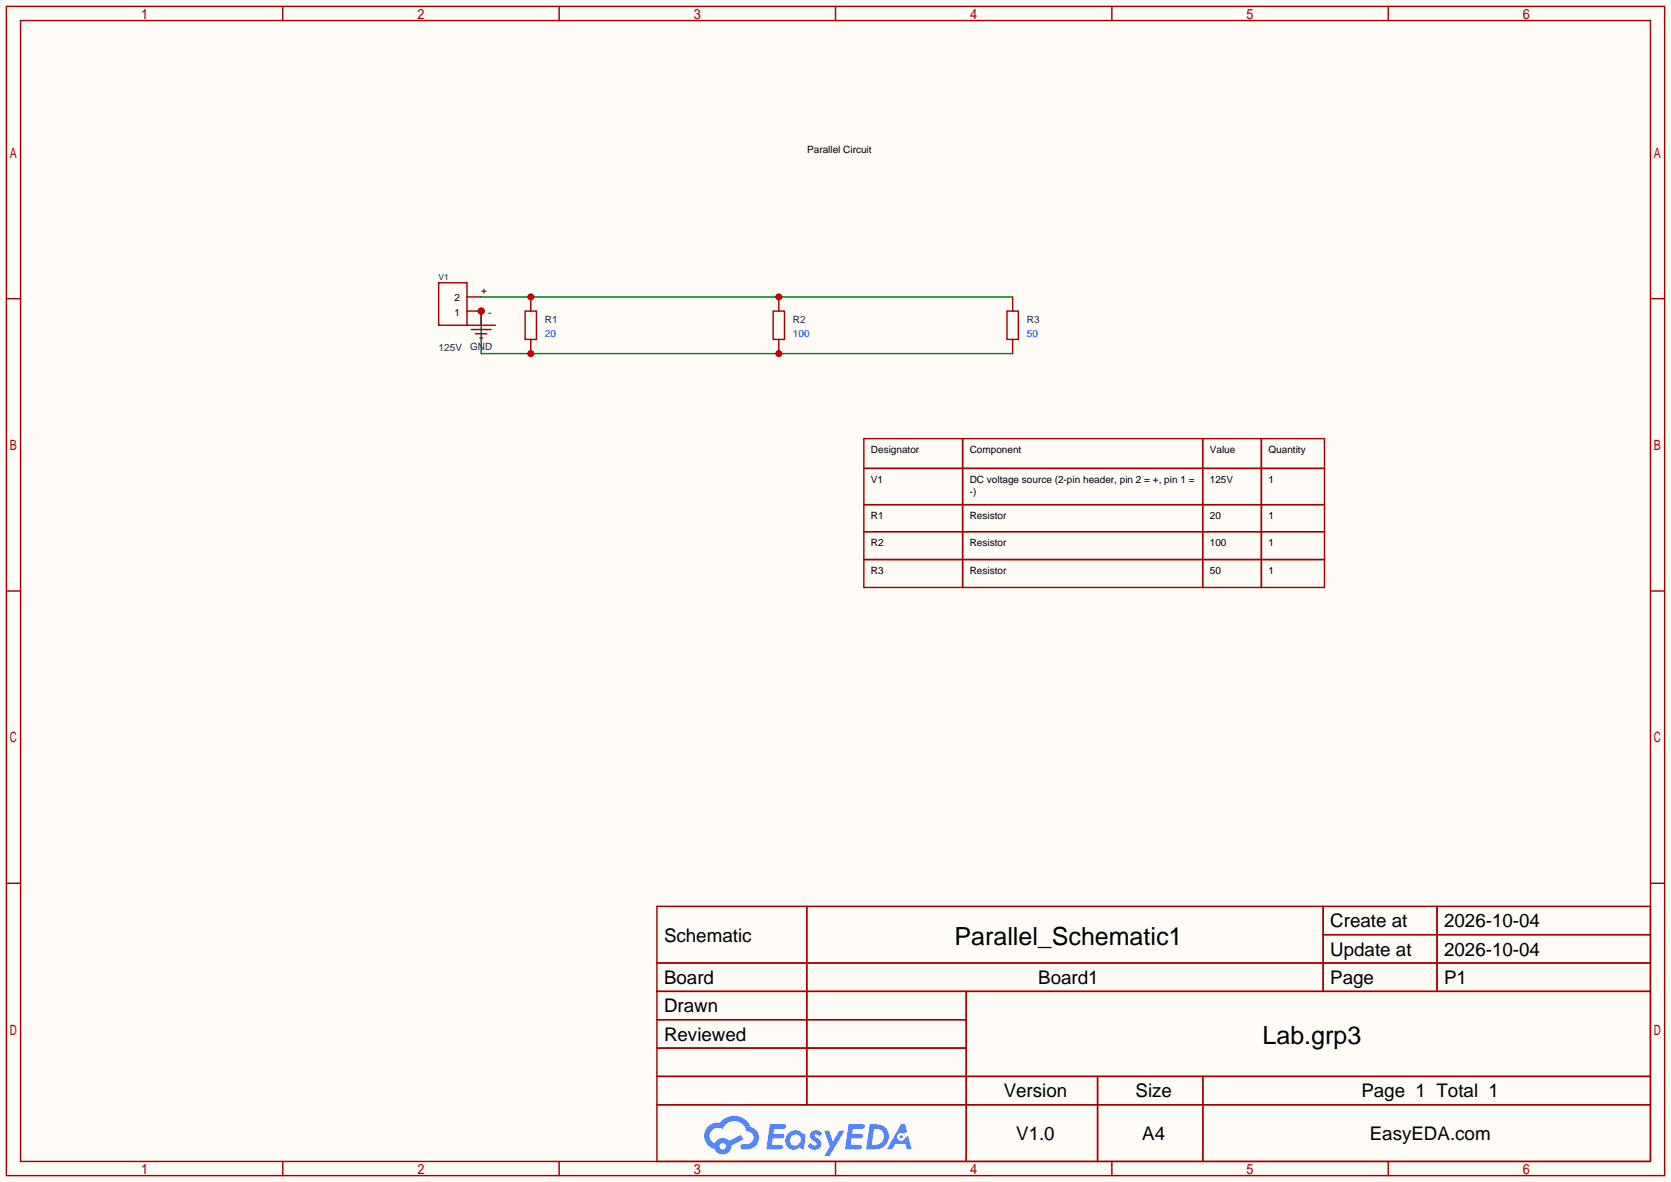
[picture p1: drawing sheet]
<svg xmlns="http://www.w3.org/2000/svg" width="299mm" height="212mm" viewBox="0 0 299 212" stroke-linecap="round" stroke-linejoin="round" font-family="sans-serif">
<path d="M0 0h299.5v211.8h-299.5z" fill="#fffcf7"/>
<g fill="none" stroke="#a10000" stroke-width=".25">
<path d="M1.1 1.1h297.2v209.6h-297.2zM3.7 3.7h292.1v204.5h-292.1zM50.7 1.1v2.6M100.2 1.1v2.6M149.7 1.1v2.6M199.3 1.1v2.6M248.8 1.1v2.6M1.1 53.5h2.6M295.8 53.5h2.5M1.1 105.9h2.6M295.8 105.9h2.5M1.1 158.3h2.6"/>
<path d="M295.8 158.3h2.5M117.7 162.4h178.1v45.8h-178.1zM117.7 172.6h178.1M117.7 177.7h178.1M144.6 162.4v35.6M173.2 177.7v30.5M237.1 162.4v15.3M237.1 167.5h58.7M257.5 162.4v15.3M117.7 182.8h55.5M117.7 192.9h178.1M117.7 187.8h55.5"/>
<path d="M117.7 198h178.1M196.7 192.9v15.3M215.6 192.9v15.3M50.7 208.2v2.5M100.2 208.2v2.5M149.7 208.2v2.5M199.3 208.2v2.5M248.8 208.2v2.5"/>
</g>
<g fill="#5487ff">
<path d="M145.5 202.8a1.3 1.3 0 0 1 1.8 .3l-.4 .6a.54 .54 0 0 0-.9-.2l.1 .2a1.58 1.58 0 0 1 1.1 1.6 1.43 1.43 0 0 1-2.5 .1l.5-.6a.64 .64 0 0 0 .5 .5 .64 .64 0 0 0 .7-.3l-.2-.2a1.6 1.6 0 0 1-1-1.6z"/>
<path d="M147.7 202.7h.9l.7 1.9 1.1-1.9h.9l-2.7 4.5h-.9l1-1.7z"/>
<path d="M138 201.5h1.6a1.31 1.31 0 0 1 1.2 .2 .4 .4 0 0 1-.3 .6h-1.8l-.1 .9h1.6a.4 .4 0 0 1 .4 .4 .4 .4 0 0 1-.4 .4h-1.7l-.2 1.2h.8a1.23 1.23 0 0 1 1.2 .2 .39 .39 0 0 1-.3 .6h-2.7z"/>
<path d="M152.1 201.5h1.6a1.32 1.32 0 0 1 1.3 .2 .39 .39 0 0 1-.4 .6h-1.7l-.2 .9h1.7a.4 .4 0 0 1 .3 .4 .4 .4 0 0 1-.4 .4h-1.7l-.2 1.2h.8a1.23 1.23 0 0 1 1.2 .2 .39 .39 0 0 1-.3 .6h-2.7z"/>
<path d="M161.5 201.5h.7l.4 1.3-.7 .4a.75 .75 0 0 0-1.1 .3 .75 .75 0 0 0 .5 1 .75 .75 0 0 0 .9-.6l.6-.3 .6 2.4h-.9l-.2-1h-1.9l-.5 1h-.9z"/>
<path d="M155.9 201.5l-.7 4.5h1.5a2.27 2.27 0 0 0 2.6-2.3 2.27 2.27 0 0 0-2.7-2.2zM156.6 202.3a1.5 1.5 0 0 1 1.8 1.5 1.5 1.5 0 0 1-1.9 1.4h-.3z"/>
<path d="M141.3 203.1a1.62 1.62 0 0 0-.4 2.1 1.62 1.62 0 0 0 2 .7l.4-.3 .3 .3 .5 .1 .3-2.5-.2-.3h-.4a1.58 1.58 0 0 0-2.5-.1zM141.9 203.6a.98 .98 0 0 1 1.5 .2 .98 .98 0 0 1-.6 1.5 .94 .94 0 0 1-1.2-.4 .94 .94 0 0 1 .3-1.3z"/>
<path d="M126.9 201.9a2.37 2.37 0 0 0 1.2 4 1.54 1.54 0 0 0 1.7 1 1.54 1.54 0 0 0 1.3-1.6l2.1-1.1-.5-.8-2 1.1a1.57 1.57 0 0 0-2.6 .4 1.5 1.5 0 0 1-.8-2.1 1.5 1.5 0 0 1 2.2-.5 2.23 2.23 0 0 1 2.3-1.4 2.23 2.23 0 0 1 2 1.8 1.16 1.16 0 0 1 1.2 1.1 1.16 1.16 0 0 1-1 1.3h-.7a.47 .47 0 0 0-.6 .3 .47 .47 0 0 0 .4 .6 2.23 2.23 0 0 0 2.3-.7 2.23 2.23 0 0 0 .4-2.3 2.16 2.16 0 0 0-1.3-1.1 3.2 3.2 0 0 0-5.4-.7l-1.2 .1zM129 205.4a.58 .58 0 0 1 1.1 0 .58 .58 0 0 1-1.1 0z"/>
<circle cx="161.5" cy="203.8" r=".28"/>
</g>
<path d="M78.6 50.7h5.1v7.6h-5.1zM94.1 55.8h2v5h-2zM138.6 55.8h2v5h-2zM180.5 55.8h2v5h-2z" fill="none" stroke="#a10000" stroke-width=".25"/>
<path d="M83.7 55.8h2.5M83.7 53.2h2.5M95.1 53.2v2.6M139.6 53.2v2.6M181.5 53.2v2.6M95.1 60.8v2.6M139.6 60.8v2.6M181.5 60.8v2.6" fill="none" stroke="#870000" stroke-width=".25"/>
<path d="M86.2 53.2h95.3" fill="none" stroke="#008700" stroke-width=".25"/>
<g fill="#c00">
<circle cx="95.1" cy="53.2" r=".63"/>
<circle cx="139.6" cy="53.2" r=".63"/>
</g>
<path d="M86.2 55.8v7.6h95.3" fill="none" stroke="#008700" stroke-width=".25"/>
<g fill="#c00">
<circle cx="95.1" cy="63.4" r=".63"/>
<circle cx="139.6" cy="63.4" r=".63"/>
<circle cx="86.2" cy="55.8" r=".63"/>
</g>
<path d="M86.2 55.8v2.5" fill="none" stroke="#870000" stroke-width=".25"/>
<circle cx="86.2" cy="55.8" r=".63" fill="#c00"/>
<path d="M83.7 58.3h5.1M84.5 59.1h3.5M85.2 59.8h2M86 60.6h.5M154.8 78.6h82.6v26.7h-82.6zM172.5 78.6v26.7M215.5 78.6v26.7M226.1 78.6v26.7M154.8 83.9h82.6M154.8 90.4h82.6M154.8 95.3h82.6M154.8 100.3h82.6" fill="none" stroke="#a10000" stroke-width=".25"/>
<g font-size="4.5">
<text x="171.1" y="169.3">Parallel_Schematic1</text>
<text x="226.3" y="187.1">Lab.grp3</text>
</g>
<g font-size="3.4">
<text x="238.4" y="166.2">Create at</text>
<text x="258.8" y="166.2">2026-10-04</text>
<text x="119" y="168.7">Schematic</text>
<text x="238.4" y="171.3">Update at</text>
<text x="258.8" y="171.3">2026-10-04</text>
<text x="119" y="176.4">Board</text>
<text x="186.1" y="176.4">Board1</text>
<text x="238.4" y="176.4">Page</text>
<text x="258.8" y="176.4">P1</text>
<text x="119" y="181.4">Drawn</text>
<text x="119" y="186.5">Reviewed</text>
<text x="179.9" y="196.7">Version</text>
<text x="203.5" y="196.7">Size</text>
<text x="244" y="196.7">Page 1 Total 1</text>
<text x="182.1" y="204.3">V1.0</text>
<text x="204.7" y="204.3">A4</text>
<text x="245.5" y="204.3">EasyEDA.com</text>
</g>
<g font-size="1.8">
<text x="144.7" y="27.4">Parallel Circuit</text>
<text x="86.2" y="52.8">+</text>
<text x="81.4" y="56.6">1</text>
<text x="81.4" y="54">2</text>
<text x="87.5" y="56.6">-</text>
<text x="156.1" y="81.2">Designator</text>
<text x="173.8" y="81.2">Component</text>
<text x="216.8" y="81.2">Value</text>
<text x="227.3" y="81.2">Quantity</text>
<text x="156.1" y="86.6">V1</text>
<text x="173.8" y="86.6">DC voltage source (2-pin header, pin 2 = +, pin 1 =</text>
<text x="173.8" y="88.7">-)</text>
<text x="216.8" y="86.6">125V</text>
<text x="227.3" y="86.6">1</text>
<text x="156.1" y="93.1">R1</text>
<text x="173.8" y="93.1">Resistor</text>
<text x="216.8" y="93.1">20</text>
<text x="227.3" y="93.1">1</text>
<text x="156.1" y="97.9">R2</text>
<text x="173.8" y="97.9">Resistor</text>
<text x="216.8" y="97.9">100</text>
<text x="227.3" y="97.9">1</text>
<text x="156.1" y="102.9">R3</text>
<text x="173.8" y="102.9">Resistor</text>
<text x="216.8" y="102.9">50</text>
<text x="227.3" y="102.9">1</text>
</g>
<g font-size="1.8" fill="#000080">
<text x="97.7" y="57.8">R1</text>
<text x="142.1" y="57.8">R2</text>
<text x="184" y="57.8">R3</text>
<text x="78.6" y="62.9">125V</text>
<text x="84.2" y="62.7">GND</text>
</g>
<g font-size="1.8" fill="#00f">
<text x="97.7" y="60.4">20</text>
<text x="142.1" y="60.4">100</text>
<text x="184" y="60.4">50</text>
</g>
<text font-size="1.5" fill="#000080" x="78.6" y="50.2">V1</text>
</svg>
